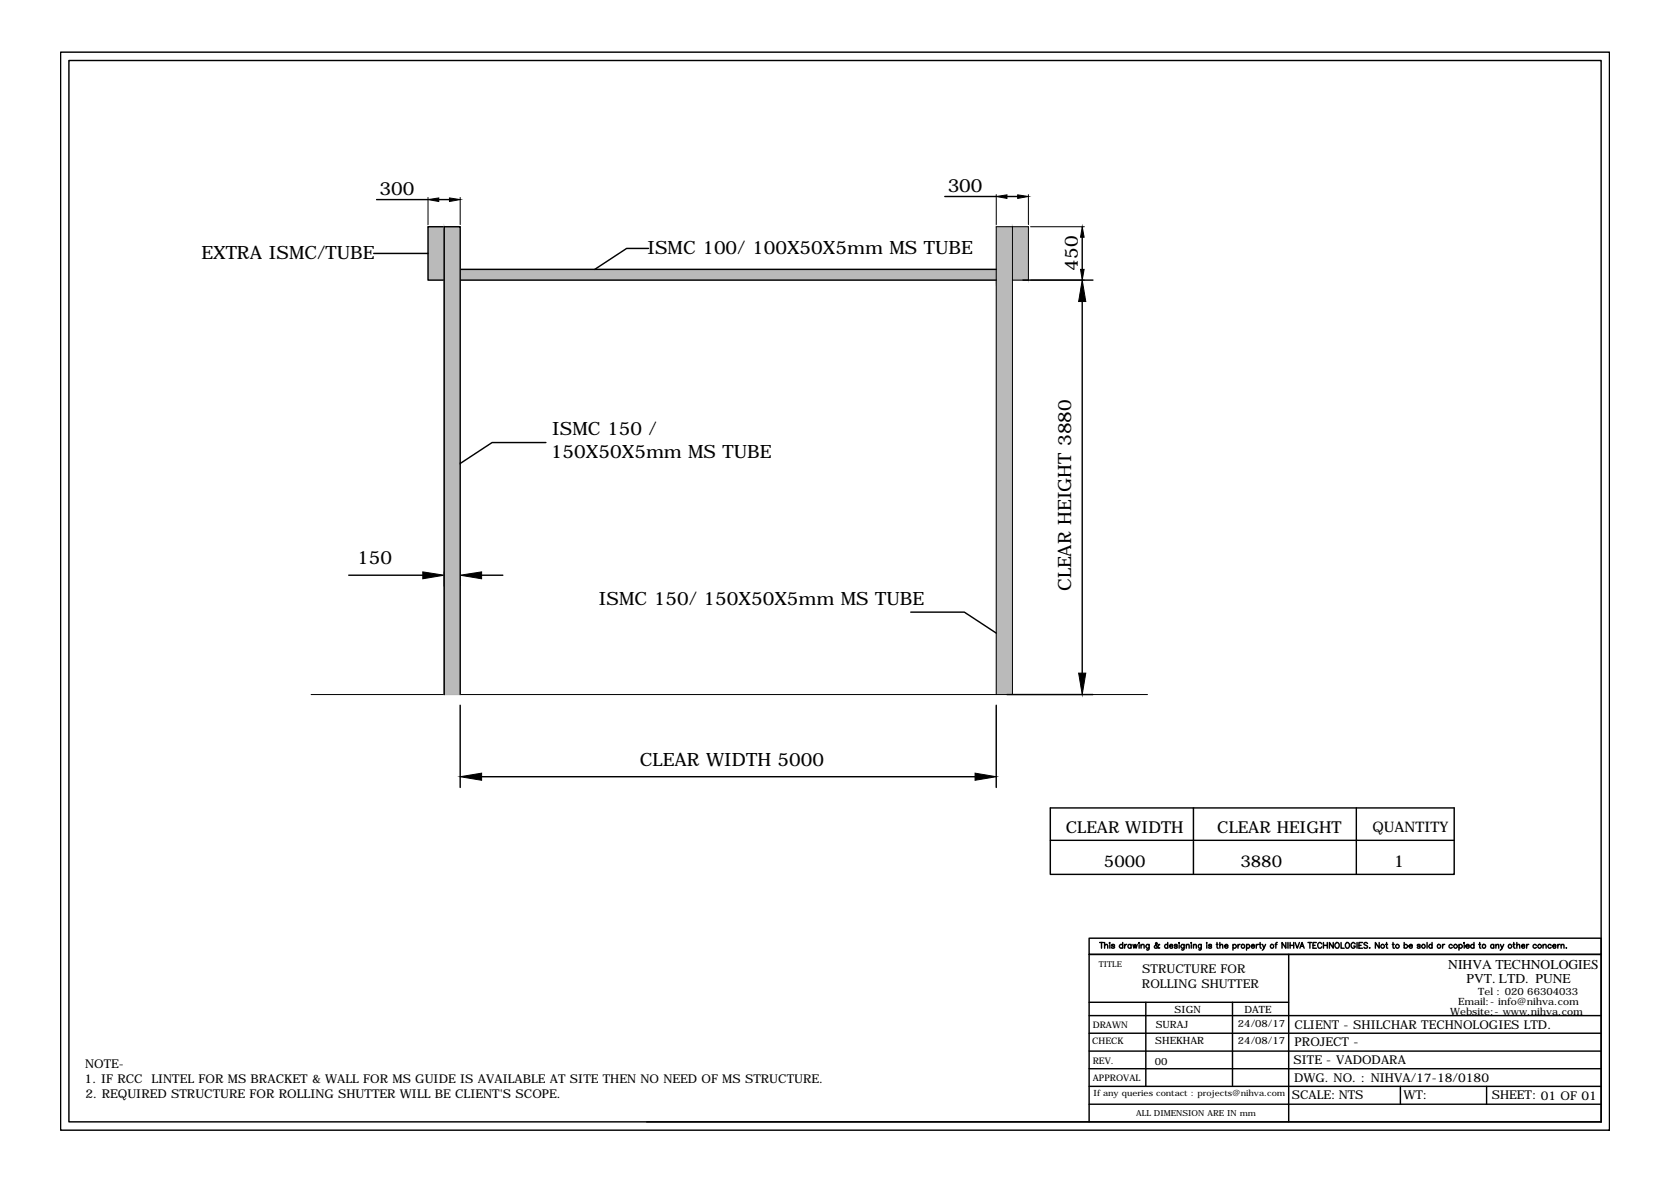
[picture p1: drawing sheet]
<svg xmlns="http://www.w3.org/2000/svg" width="297mm" height="210mm" viewBox="0 0 297 210" stroke-linecap="round" stroke-linejoin="round" font-family="sans-serif">
<!-- layer: 0 -->
<g fill="none" stroke="#000" stroke-width=".25">
<path d="M10.8 9.3h275.3v191.6h-275.3zM12.2 10.8h272.4v188.6h-272.4zM66.9 35.5h9.2M78 35.5h1.9M168 34.9h9.1M179 34.9h1.9M66.4 45h9.7M81.8 40.3h-5.7v9.5h101M81.8 47.9h95.3M115.3 44.2h-3.9l-5.7 3.7M181.8 49.8h12.5M192.4 42.2v5.7"/>
<path d="M192.4 53.6v66M97 78.7h-9.5l-5.7 3.7M62 102.2h13.2M79 101.6v2.5M81.8 101.6v2.5M85.6 102.2h3.8M161.9 108.8h9.5l5.7 3.7M79 123.4v-83.1h2.8v83.1M81.8 125.3v14.7M85.6 138h87.7M177.1 125.3v14.7M179 123.4h15.3"/>
<path d="M186.7 143.6h71.8v11.8h-71.8zM186.7 149.4h71.8M212.1 143.6v11.8M241.1 143.6v11.8M193.6 178.1h35.5M195.5 167.5h.6M195.8 167.5v1M196.4 168.1l.2-.2h.2l.1 .6M196.4 167.5v1M197.3 167.5v.1zM197.3 167.9v.6M198.1 168l-.2-.1h-.3v.2l.5 .3-.2 .1h-.3v-.1"/>
<path d="M199.6 168a.32 .32 0 0 0-.5-.1 .32 .32 0 0 0 0 .5 .32 .32 0 0 0 .5 0M199.6 167.5v1M199.9 167.9v.6M200.3 167.9h-.2l-.2 .2M201.1 168a.3 .3 0 0 0-.5 0 .3 .3 0 0 0 0 .4 .3 .3 0 0 0 .5 0M201.1 167.9v.6M201.4 167.9l.2 .6 .2-.6 .1 .6 .3-.6M202.5 167.5v.1zM202.5 167.9v.6M202.8 168.1l.3-.2h.2l.1 .6M202.8 167.9v.6M203.7 178.1v15"/>
<path d="M204.3 167.9l-.1 .8-.1 .2-.3-.1M204.3 168a.32 .32 0 0 0-.5-.1 .32 .32 0 0 0 0 .5 .32 .32 0 0 0 .5 0M206.1 167.9a.65 .65 0 0 1-.9 .5v-.3l.5-.3-.2-.3-.1 .2 .1 .4 .4 .4 .2-.1M207.6 168a.3 .3 0 0 0-.5 0 .3 .3 0 0 0 0 .4 .3 .3 0 0 0 .5 0M207.6 167.5v1M207.9 168.1h.6a.3 .3 0 0 0-.5-.1 .3 .3 0 0 0 0 .4 .3 .3 0 0 0 .5 0M209.3 168l-.1-.1h-.4v.2l.4 .1 .1 .2-.2 .1h-.3v-.1M209.6 167.5v.1zM209.6 167.9v.6M210.5 167.9v.8l-.2 .2-.2-.1M210.5 168a.32 .32 0 0 0-.5-.1 .32 .32 0 0 0 0 .5 .32 .32 0 0 0 .5 0M210.9 168.1l.2-.2h.2l.1 .6"/>
<path d="M210.9 167.9v.6M211.8 167.5v.1zM211.8 167.9v.6M212.1 168.1l.3-.2h.2l.1 .6M212.1 167.9v.6M213.5 167.9v.8l-.1 .2-.3-.1M213.5 168a.3 .3 0 0 0-.4 0 .3 .3 0 0 0 0 .4 .3 .3 0 0 0 .4 0M214.5 167.5v.1zM214.5 167.9v.6M215.4 168l-.2-.1h-.3v.2l.4 .1 .1 .2-.2 .1h-.3v-.1M216.2 167.9h.3M216.3 167.5v.8l.1 .2h.1"/>
<path d="M216.8 168.1l.3-.2h.2l.1 .6M216.8 167.5v1M217.7 168.1h.6l-.1-.2a.32 .32 0 0 0-.5 .1 .32 .32 0 0 0 .1 .5 .32 .32 0 0 0 .5-.1M219.1 178.1v15M219.2 168a.32 .32 0 0 1 .5-.1 .32 .32 0 0 1 0 .5 .32 .32 0 0 1-.5 0M219.2 167.9v1M220.1 167.9v.6M220.4 167.9h-.2l-.1 .2M221.6 168a.3 .3 0 0 1 .4 0 .3 .3 0 0 1 0 .4 .3 .3 0 0 1-.4 0M221.6 167.9v1M222.4 168.1h.6a.3 .3 0 0 0-.5-.1 .3 .3 0 0 0 0 .4 .3 .3 0 0 0 .5 0M223.3 167.9v.6"/>
<path d="M223.7 167.9h-.2l-.2 .2M223.8 167.9h.4M224 167.5v.8v.2h.2M224.4 167.9l.3 .6 .3-.6M224.7 168.5l-.3 .4M226.7 167.9h.3M227 167.5l-.2 .2v.8M228.6 167.5v1l-.7-1v1M229 167.5v1M229.1 169.6v29.8M229.3 167.5v1M229.3 168h.7"/>
<path d="M230 167.5v1M230.2 167.5l.4 1 .4-1M231.1 168.5l.4-1 .3 1M231.2 168.2h.5M232.5 167.5h.6M232.8 167.5v1M233.4 168h.4M234 167.5h-.6v1h.6M235 167.8a.37 .37 0 0 0-.5-.3 .37 .37 0 0 0-.3 .4v.2a.37 .37 0 0 0 .3 .4 .37 .37 0 0 0 .5-.2M235.3 168h.6M235.3 167.5v1M235.9 167.5v1"/>
<path d="M237 167.5v1l-.7-1v1M237.3 167.8a.37 .37 0 0 1 .5-.3 .37 .37 0 0 1 .3 .4v.2a.38 .38 0 0 1-.4 .4 .38 .38 0 0 1-.4-.4zM238.4 167.5v1h.5M239.2 167.7l.2-.2a.49 .49 0 0 1 .5 .5 .49 .49 0 0 1-.6 .5l-.1-.4zM240.9 167.8a.37 .37 0 0 0-.4-.3 .37 .37 0 0 0-.3 .4v.2a.36 .36 0 0 0 .3 .4 .36 .36 0 0 0 .4-.4h-.3M241.2 167.5v1M241.6 168h.3M242.2 167.5h-.6v1h.6M243.1 167.7l-.2-.2-.4 .2v.2l.5 .2v.4h-.3l-.2-.1M243.5 168.4h.1M245.2 167.5v1l-.7-1v1M246.3 167.9h.3"/>
<path d="M246.5 167.5v.8v.2h.2M247.5 167.9h.3M247.6 167.5l.1 1h.2M249.6 168a.32 .32 0 0 1 .5-.1 .32 .32 0 0 1 0 .5 .32 .32 0 0 1-.5 0M249.6 167.5v1M250.5 168.1h.6a.33 .33 0 0 0-.4-.2 .33 .33 0 0 0-.3 .3 .33 .33 0 0 0 .3 .3l.4-.1M252.4 168v-.1h-.4v.2l.4 .1v.2l-.2 .1h-.2l-.1-.1M253.7 167.5v1M254.6 168a.32 .32 0 0 0-.5-.1 .32 .32 0 0 0 0 .5 .32 .32 0 0 0 .5 0M254.6 167.5v1M256.4 167.9v.6M256.8 167.9h-.2l-.2 .2"/>
<path d="M258.2 168a.32 .32 0 0 0-.5-.1 .32 .32 0 0 0 0 .5 .32 .32 0 0 0 .5 0M259.3 168a.32 .32 0 0 1 .5-.1 .32 .32 0 0 1 0 .5 .32 .32 0 0 1-.5 0M259.3 167.9v1M260.3 167.5v.1zM260.3 167.9v.6M260.6 168.1h.6l-.1-.2a.33 .33 0 0 0-.4 .1 .33 .33 0 0 0 0 .4 .33 .33 0 0 0 .5 0M262 168a.32 .32 0 0 0-.5-.1 .32 .32 0 0 0 0 .5 .32 .32 0 0 0 .5 0M262 167.5v1M262.9 167.9h.3M263 167.5v.8l.1 .2h.1M265.5 168a.3 .3 0 0 0-.4 0 .3 .3 0 0 0 0 .4 .3 .3 0 0 0 .4 0M265.5 167.9v.6"/>
<path d="M265.9 168.1l.3-.2h.2v.6M265.9 167.9v.6M266.7 167.9l.3 .6 .3-.6M267 168.5l-.3 .4M269 167.9h.3M269.1 167.5v.8l.2 .2M269.6 168.1l.2-.2h.3v.6M269.6 167.5v1M270.5 168.1h.5a.3 .3 0 0 0-.4-.1 .3 .3 0 0 0 0 .4 .3 .3 0 0 0 .4 0M271.4 167.9v.6M271.8 167.9h-.3l-.1 .2M273.1 168a.32 .32 0 0 0-.5-.1 .32 .32 0 0 0 0 .5 .32 .32 0 0 0 .5 0"/>
<path d="M274.3 168.1l.2-.2h.3v.6M274.3 167.9v.6M275.7 168a.32 .32 0 0 0-.5-.1 .32 .32 0 0 0 0 .5 .32 .32 0 0 0 .5 0M276 168.1h.6a.33 .33 0 0 0-.4-.2 .33 .33 0 0 0-.3 .3 .33 .33 0 0 0 .3 .3l.4-.1M276.9 167.9v.6M277.3 167.9h-.3l-.1 .2M277.5 168.1l.1-.2h.4v.6M277.5 167.9v.6M278.4 168.4h.1M114.9 199.4h169.7M193.6 199.4v-29.8h91h-91v-2.8h91v32.6M193.6 189.9h91"/>
<path d="M193.6 186.8h91M193.6 183.6h91M193.6 180.5h91M193.6 193.1h91M193.6 196.3h91M248.9 193.1v3.2M264.3 193.1v3.2"/>
<circle cx="221" cy="168.2" r=".32"/>
<circle cx="226.1" cy="168.2" r=".32"/>
<circle cx="245.8" cy="168.2" r=".33"/>
<circle cx="248.4" cy="168.2" r=".33"/>
<circle cx="253" cy="168.2" r=".32"/>
<circle cx="255.8" cy="168.2" r=".32"/>
<circle cx="258.7" cy="168.2" r=".33"/>
<circle cx="263.8" cy="168.2" r=".32"/>
<circle cx="268.4" cy="168.2" r=".32"/>
<circle cx="273.7" cy="168.2" r=".33"/>
</g>
<g fill="#bababa" stroke="#bababa" stroke-width=".18">
<path d="M76.1 40.3v9.5h2.9zM76.1 40.3h2.9v9.5z"/>
<path d="M177.1 40.3v9.5h2.9zM177.1 40.3h2.9v9.5z"/>
<path d="M180 40.3v9.5h2.8zM180 40.3h2.8v9.5z"/>
<path d="M81.8 47.9v1.9h95.3zM81.8 47.9h95.3v1.9z"/>
<path d="M79 40.3v9.5h2.8zM79 40.3h2.8v9.5z"/>
<path d="M177.1 49.8v73.6h2.9zM177.1 49.8h2.9v73.6z"/>
<path d="M79 40.3v83.1h2.8zM79 40.3h2.8v83.1z"/>
</g>
<path d="M76.1 35.1v4.8M81.8 35.1v4.8M177.1 34.6v5.3M182.8 34.6v5.3M79 40.3v83.1M81.8 40.3v83.1M180 49.8h2.8v-9.5h-5.7v83.1M180 40.3v83.1M183.2 40.3h9.6M183.2 49.8h9.6M55.3 123.4h148.7" fill="none" stroke="#000" stroke-width=".18"/>
<path d="M76.1 35.5l1.9-.3v.6zM79.9 35.2l1.9 .3-1.9 .3zM177.1 34.9l1.9-.3v.7zM180.9 34.6l1.9 .3-1.9 .4zM192.4 49.8l.6 3.8h-1.3zM192.4 40.3l.3 1.9h-.6zM192.1 47.9h.6l-.3 1.9zM75.2 101.6l3.8 .6-3.8 .7zM81.8 102.2l3.8-.6v1.3zM191.7 119.6h1.3l-.6 3.8zM81.8 138l3.8-.6v1.3zM173.3 137.4l3.8 .6-3.8 .7z" fill="#000" stroke="#000" stroke-width=".18"/>
<g font-size="3.3">
<text x="67.5" y="34.7">300</text>
<text x="168.5" y="34.1">300</text>
<text x="35.8" y="46">EXTRA ISMC/TUBE</text>
<text x="115.1" y="45.2">ISMC 100/ 100X50X5mm MS TUBE</text>
<text x="191.6" y="48.1" transform="rotate(-90 191.6 48.1)">450</text>
<text x="98.1" y="77.3">ISMC 150 /</text>
<text x="97.9" y="81.4">150X50X5mm MS TUBE</text>
<text x="63.5" y="100.3">150</text>
<text x="106.4" y="107.5">ISMC 150/ 150X50X5mm MS TUBE</text>
<text x="190.4" y="105.1" transform="rotate(-90 190.4 105.1)">CLEAR HEIGHT 3880</text>
<text x="113.7" y="136.1">CLEAR WIDTH 5000</text>
</g>
<g font-size="2.9">
<text x="189.5" y="148">CLEAR WIDTH</text>
<text x="216.4" y="148">CLEAR HEIGHT</text>
<text x="196.2" y="154.2">5000</text>
<text x="220.5" y="154.2">3880</text>
<text x="247.8" y="154.1">1</text>
</g>
<text font-size="2.6" x="244" y="147.8">QUANTITY</text>
<g font-size="2.4">
<text x="257.4" y="172.2">NIHVA TECHNOLOGIES</text>
<text x="260.7" y="174.8">PVT. LTD. PUNE</text>
</g>
<g font-size="2.2">
<text x="203" y="173">STRUCTURE FOR</text>
<text x="203" y="175.6">ROLLING SHUTTER</text>
<text x="230.1" y="182.9">CLIENT - SHILCHAR TECHNOLOGIES LTD.</text>
<text x="230.1" y="186">PROJECT -</text>
<text x="15.1" y="189.8">NOTE-</text>
<text x="229.9" y="189.1">SITE - VADODARA</text>
<text x="15" y="192.4">1. IF RCC LINTEL FOR MS BRACKET &amp; WALL FOR MS GUIDE IS AVAILABLE AT SITE THEN NO NEED OF MS STRUCTURE.</text>
<text x="15.2" y="195.1">2. REQUIRED STRUCTURE FOR ROLLING SHUTTER WILL BE CLIENT'S SCOPE.</text>
<text x="229.6" y="195.4">SCALE:NTS</text>
<text x="230.1" y="192.3">DWG. NO. : NIHVA/17-18/0180</text>
<text x="249.5" y="195.4">WT:</text>
<text x="265.2" y="195.4">SHEET: 01 OF 01</text>
</g>
<g font-size="1.8">
<text x="259.2" y="178.6">Email:- info@nihva.com</text>
<text x="262.8" y="176.8">Tel : 020 66304033</text>
<text x="205.4" y="185.5">SHEKHAR</text>
<text x="205.5" y="182.8">SURAJ</text>
<text x="208.8" y="180">SIGN</text>
<text x="220.1" y="182.5">24/08/17</text>
<text x="220.1" y="185.6">24/08/17</text>
<text x="221.2" y="180">DATE</text>
<text x="257.8" y="180.4">Website:- www.nihva.com</text>
<text x="205.3" y="189.2">00</text>
</g>
<g font-size="1.6">
<text x="194.2" y="185.5">CHECK</text>
<text x="194.2" y="182.8">DRAWN</text>
<text x="194.2" y="189.1">REV.</text>
<text x="194.2" y="192.2">APPROVAL</text>
</g>
<g font-size="1.5">
<text x="194.4" y="194.7">If any queries contact : projects@nihva.com</text>
<text x="201.9" y="198.3">ALL DIMENSION ARE IN mm</text>
</g>
<text font-size="1.4" x="195.3" y="171.8">TITLE</text>
</svg>
